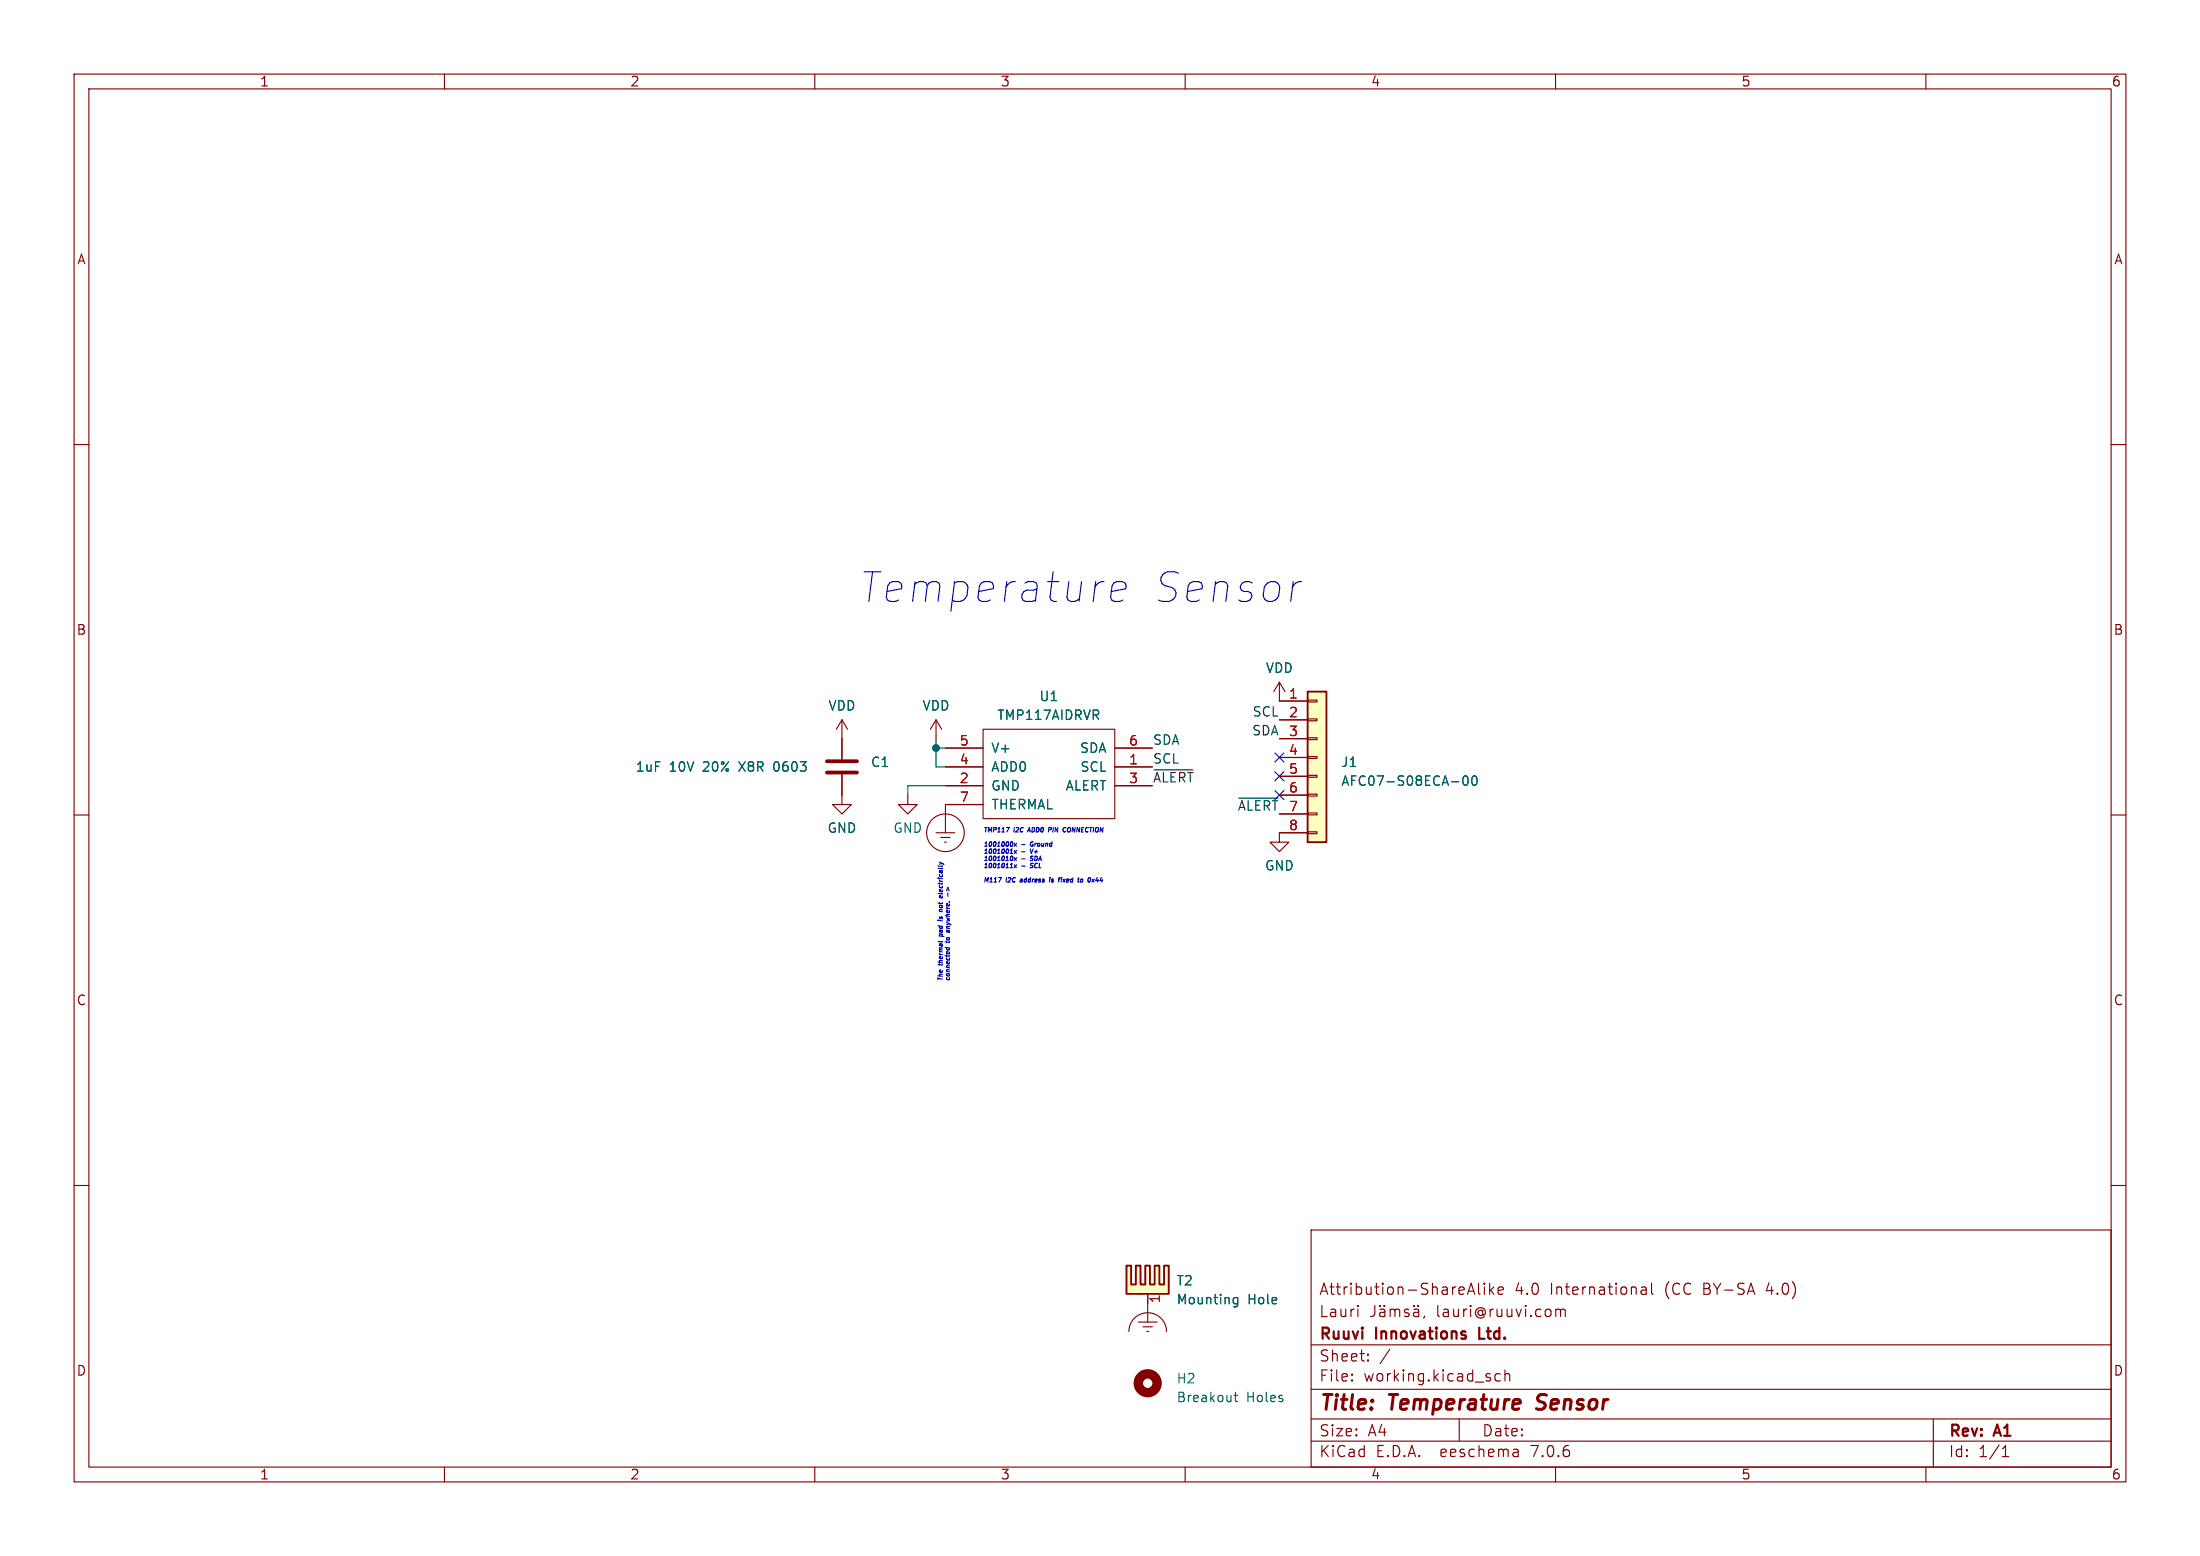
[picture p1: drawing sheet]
<svg xmlns="http://www.w3.org/2000/svg" width="297mm" height="210mm" viewBox="0 0 297 210" stroke-linecap="round" stroke-linejoin="round" font-family="sans-serif">
<g fill="none" stroke="#840000" stroke-width=".15">
<path d="M10 10h277v190h-277zM12 12h273v186h-273zM60 10v2M110 10v2M160 10v2M210 10v2M260 10v2M10 60h2M285 60h2M113.7 97.2l-.8 1.2M113.7 97.2v5.3M113.7 97.2l.7 1.2"/>
<path d="M126.4 97.2l-.8 1.2M126.4 97.2v2.5M126.4 97.2l.7 1.2M132.7 98.4h17.8v12.1h-17.8zM172.7 92.1l-.7 1.2M172.7 92.1v2.5h3.8M172.7 92.1l.8 1.2M172.7 97.2h3.8M172.7 99.7h3.8M176.5 99.6h1.3v.2h-1.3zM176.5 97h1.3v.3h-1.3zM176.5 94.5h1.3v.2h-1.3z"/>
<path d="M10 110h2M113.7 104.5v4.1h1.2l-1.2 1.3-1.3-1.3h1.3M122.6 107.3v1.3h1.2l-1.2 1.3-1.3-1.3h1.3M126.4 112.4h2.5M127 113h1.3M127.5 113.7h.3M127.6 103.5h5.1M127.6 106h5.1M127.6 101h5.1M132.8 108.6h-5.2v3.8M150.5 103.5h5.1M150.5 106h5.1"/>
<path d="M150.5 101h5.1M172.7 102.2h3.8M172.7 104.8h3.8M172.7 107.3h3.8M172.7 109.9h3.8M176.5 112.3h1.3v.2h-1.3zM176.5 109.7h1.3v.3h-1.3zM176.5 107.2h1.3v.2h-1.3zM176.5 104.6h1.3v.3h-1.3zM176.5 102.1h1.3v.3h-1.3zM176.5 112.4h-3.8v1.3h1.3l-1.3 1.2-1.3-1.2h1.3M285 110h2"/>
<path d="M10 160h2M285 160h2M152.4 179.7a2.54 2.54 0 0 1 2.5-2.5 2.54 2.54 0 0 1 2.6 2.5M153.7 178.4h2.5M154.3 179.1h1.3M154.8 179.7h.3M154.9 175.9v2.5M177 166h108v32h-108zM183.3 176.2v.1M183.3 176.7v1M183.3 176.2l-.1 .1h.1M183.3 176.2l.1 .1h-.1"/>
<path d="M185.6 176.2v1.1a.48 .48 0 0 1-.6 .4M186.3 176.8l.2-.1 .4 .1 .1 .9M186.3 176.2l.1 .1h-.1M186.3 176.2l-.1 .1h.1M186.3 176.2v.1M186.9 176.2l.1 .1h-.1M186.9 176.2l-.1 .1h.1M186.9 176.2v.1M187 177.1h-.5a.29 .29 0 0 0-.3 .3 .29 .29 0 0 0 .3 .3l.5-.1M187.7 176.8a.37 .37 0 0 1 .6 .1M187.7 176.7v1M188.3 176.9l.2-.2 .4 .1 .1 .9"/>
<path d="M188.3 176.9v.8M190.2 176.8l-.4-.1-.2 .2 .1 .2 .5 .2v.1v.2l-.2 .1-.4-.1M190.9 176.8l.1-.1 .5 .1v.9M190.9 176.2l.1 .1h-.1M190.9 176.2l-.1 .1h.1M190.9 176.2v.1M191.5 176.2v.1M191.5 176.2l-.1 .1h.1M191.5 177.1h-.5a.29 .29 0 0 0-.2 .3 .29 .29 0 0 0 .2 .3l.5-.1M192.3 177.6l-.1 .3M198.2 174.3h.8M198.6 173.2l.5 1.5"/>
<path d="M199.6 173.2v1.3l.2 .2M200.4 173.2v.1M200.4 173.7v1M200.4 173.2l-.1 .1h.1M200.4 173.2l.1 .1h-.1M201.1 173.2v1.5M201.2 174.1l.5 .6M201.7 173.7l-.6 .6M202.2 174.2l.8-.1-.1-.3-.4-.1-.3 .2 .1 .7 .2 .1 .4-.1M210 176.8a.37 .37 0 0 1 .7 .1M210 176.7v1M210.7 176.9l.2-.2 .3 .1 .1 .9"/>
<path d="M210.7 176.9v.8M221.6 173.8l.1-.1 .5 .1v.9M222.2 174.1h-.5a.29 .29 0 0 0-.2 .3 .29 .29 0 0 0 .2 .3l.5-.1M223 173.2v1.3l.2 .2M60 198v2M110 198v2M160 198v2M177 194.5h108M177 191.5h108M177 187.5h108M177 181.5h108M182.5 186.3h.1l-.1 .1"/>
<path d="M182.5 186.3v.1M182.5 185.5v.1M182.5 185.5h.1l-.1 .1M184.7 183.6v.1M184.7 183.6h-.1l.1 .1M184.7 182.8v.1M184.7 182.8h-.1l.1 .1M187.6 182.1l-1.3 2M197 191.5v3M202.5 185.5l-.4-.1-.3 .3v.4l.2 .2 .1 .1 .4-.1M203.2 185.5a.37 .37 0 0 1 .6 .1v.8M203.2 184.9v1.5"/>
<path d="M204.9 195.7l.1 .9M205 196.5l-.2 .1M205 196h-.2M210 198v2M260 198v2M261 191.5v6.5M270.3 196.6h.9M270.3 195.5l.4-.4v1.5"/>
<circle cx="127.6" cy="112.4" r="2.54"/>
</g>
<path d="M207.4 190.1l.3 .1M207.7 188.4l-.1 .4v.2" fill="none" stroke="#840000" stroke-width=".4"/>
<path d="M199.7 179.2v1.5h.7" fill="none" stroke="#840000" stroke-width=".3"/>
<path d="M176.5 93.3h2.6v20.4h-2.6z" fill="#ffffc2" stroke="#ffffc2" stroke-width=".14"/>
<path d="M176.5 93.3h2.6v20.4h-2.6z" fill="none" stroke="#840000" stroke-width=".25"/>
<path d="M197.6 104.8l.3-.1a.79 .79 0 0 1 0 1.3l-.2-.1-.2-.2v-.5zM198.8 104.8l.3-.1a.79 .79 0 0 1 0 1.3l-.2-.1-.2-.2v-.5zM166.6 188.3h.5M166.8 187.9v1.1v.1l.3 .1" fill="none" stroke="#006464" stroke-width=".15"/>
<path d="M111.6 104.3h4.1M111.6 102.7h4.1" fill="none" stroke="#840000" stroke-width=".51"/>
<circle cx="154.9" cy="186.7" r="1.27" fill="none" stroke="#840000" stroke-width="1.3"/>
<g fill="#ffffc2">
<path d="M152.1 170.8h.6v2.6h.6v-2.6h.7v2.6h.6l-.6 1.2h-1.9z"/>
<path d="M154.6 170.8h.6v2.6h.7v-2.6h.6v2.6h.6v-2.6h.7v3.8h-3.8l.6-1.2z"/>
</g>
<path d="M152.1 170.8h.6v2.6h.6v-2.6h.7v2.6h.6v-2.6h.6v2.6h.7v-2.6h.6v2.6h.6v-2.6h.7v3.8h-5.7z" fill="none" stroke="#840000" stroke-width=".25"/>
<g fill="none" stroke="#840000" stroke-width=".15">
<path d="M113.7 99.7v2.8M172.7 94.6h3.8M172.7 97.2h3.8M172.7 99.7h3.8M113.7 104.5v2.8M127.6 103.5h5.1M127.6 106h5.1M127.6 101h5.1M127.6 108.6h5.2M150.5 103.5h5.1M150.5 106h5.1M150.5 101h5.1"/>
<path d="M172.7 102.2h3.8M172.7 104.8h3.8M172.7 107.3h3.8M172.7 109.9h3.8M172.7 112.4h3.8M154.9 174.6v1.3"/>
</g>
<path d="M197.6 104.8l.3-.1a.79 .79 0 0 1 0 1.3l-.2-.1-.2-.2v-.5zM198.8 104.8l.3-.1a.79 .79 0 0 1 0 1.3l-.2-.1-.2-.2v-.5zM166.5 175.8l.2 .2 .4-.1M167.1 175.1v1l-.3 .3-.3-.1M167.1 175.2l-.4-.1-.2 .1" fill="none" stroke="#006464" stroke-width=".15"/>
<path d="M155.8 103.9h5.3M167.2 107.7h5.3" fill="none" stroke="#0f0f0f" stroke-width=".15"/>
<g fill="none" stroke="#0000c2" stroke-width=".15">
<path d="M150.1 79.1l.3-.4 .4-.2h.7l.4 .2 .1 .4v.4l-2 .3M150.1 81l.3 .2h.8l.4-.2M134.8 118.4h.4l-.3 .6M136.9 113.8l.3 .4M136.9 114.8l.3 .4M136.9 115.8l.3 .4M136.9 116.7l.3 .4M137.3 113.8l-.4 .4M137.3 114.8l-.4 .4M137.3 115.8l-.4 .4M137.3 116.7l-.4 .4M137.9 118.6l-.1 .1"/>
<path d="M138 118.8l-.3 .1v.1h.2M138.8 112.1h.3M139 111.7l-.3 .6M139.1 116.1h.3M139.1 117.1h.3M139.1 114.6l.1 .6 .3-.6M139.3 113.6a.29 .29 0 0 0-.2 .3 .29 .29 0 0 0 .3 .3M139.4 115.6l-.3 .1 .1 .1 .1 .1M139.4 116.5l-.3 .1 .1 .2h.1M141.6 111.7h.2l.1 .1v.2h-.3M141.7 118.6v.4M141.7 118.4v.1"/>
<path d="M142.2 118.7h-.2l.2 .2v.1h-.3M143.5 118.6l.3 .4M143.8 118.6l-.3 .4M144.5 111.7l-.3 .1-.1 .3 .1 .2 .3-.1M146.1 118.7v.3M148.1 118.4l-.2 .4h.4M148.2 118.6v.4M126.8 126.3l.6 .1M126.8 126.1l.1 .2M126.9 122.2h.3v.3h-.3zM126.9 123.8l-.1 .1 .1 .1 .2-.2h.1v.2M127.2 120.1v.2h-.3v-.2h.1v.2"/>
<path d="M127.2 126.2v.2M127.6 127.9h.6M127.8 125.6v.2M127.8 127.9v.2l.3 .1 .1-.1v-.2M128 125.6v.3h.2v-.2M128 120.5v.5"/>
</g>
<path d="M126.4 99.7v3.8h1.2M126.4 101h1.2M127.6 106h-5v1.3" fill="none" stroke="#009600" stroke-width=".15"/>
<path d="M172.1 106.7l1.2 1.2M172.1 101.6l1.2 1.2M172.1 104.2l1.2 1.2M173.3 106.7l-1.2 1.2M173.3 101.6l-1.2 1.2M173.3 104.2l-1.2 1.2" fill="none" stroke="#000084" stroke-width=".15"/>
<circle cx="126.4" cy="101" r=".46" fill="#009600" stroke="#009600" stroke-width=".15"/>
<g font-size="5.6" fill="#0000c2">
<text x="116.2" y="81.7">Temperature</text>
<text x="155.7" y="81.7">Sensor</text>
</g>
<g font-size="2.8" fill="#840000">
<text x="178" y="190.9">Title:</text>
<text x="187.7" y="190.9">Temperature</text>
<text x="208.4" y="190.9">Sensor</text>
</g>
<g font-size="2.1" fill="#840000">
<text x="178" y="178">Lauri</text>
<text x="178" y="175">Attribution-ShareAlike</text>
<text x="194" y="178">lauri@ruuvi.com</text>
<text x="204.4" y="175">4.0</text>
<text x="209.3" y="175">International</text>
<text x="224.9" y="175">(CC</text>
<text x="230.2" y="175">BY-SA</text>
<text x="238.9" y="175">4.0)</text>
<text x="178" y="184">Sheet:</text>
<text x="178" y="181.2">Ruuvi</text>
<text x="185.8" y="181.2">Innovations</text>
<text x="200.3" y="181.2">Ltd.</text>
<text x="178" y="186.7">File:</text>
<text x="184.1" y="186.7">working.kicad_sch</text>
<text x="178" y="196.9">KiCad</text>
<text x="178" y="194.1">Size:</text>
<text x="184.7" y="194.1">A4</text>
<text x="185.7" y="196.9">E.D.A.</text>
<text x="194.6" y="196.9">eeschema</text>
<text x="200" y="194.1">Date:</text>
<text x="207" y="196.9">7.0.6</text>
<text x="263" y="194.3">Rev:</text>
<text x="263" y="196.9">Id:</text>
<text x="267.1" y="196.9">1/1</text>
<text x="269.4" y="194.3">A1</text>
</g>
<g font-size="1.8" fill="#840000">
<text x="35" y="11.9">1</text>
<text x="85" y="11.9">2</text>
<text x="135" y="11.9">3</text>
<text x="185" y="11.9">4</text>
<text x="235" y="11.9">5</text>
<text x="285" y="11.9">6</text>
<text x="10.3" y="35.9">A</text>
<text x="285.3" y="35.9">A</text>
<text x="10.3" y="85.9">B</text>
<text x="285.3" y="85.9">B</text>
<text x="10.3" y="135.9">C</text>
<text x="285.3" y="135.9">C</text>
<text x="10.3" y="185.9">D</text>
<text x="285.3" y="185.9">D</text>
<text x="35" y="199.9">1</text>
<text x="85" y="199.9">2</text>
<text x="135" y="199.9">3</text>
<text x="185" y="199.9">4</text>
<text x="235" y="199.9">5</text>
<text x="285" y="199.9">6</text>
</g>
<g font-size="1.8" fill="#006464">
<text x="140.2" y="94.8">U1</text>
<text x="170.8" y="91">VDD</text>
<text x="111.7" y="96.1">VDD</text>
<text x="124.4" y="96.1">VDD</text>
<text x="133.7" y="101.8">V+</text>
<text x="134.5" y="97.4">TMP117AIDRVR</text>
<text x="145.7" y="101.8">SDA</text>
<text x="85.7" y="104.4">1uF</text>
<text x="90.4" y="104.4">10V</text>
<text x="95" y="104.4">20%</text>
<text x="100.1" y="104.4">X8R</text>
<text x="104.9" y="104.4">0603</text>
<text x="117.5" y="103.7">C1</text>
<text x="133.7" y="106.9">GND</text>
<text x="133.7" y="104.4">ADD0</text>
<text x="143.8" y="106.9">ALERT</text>
<text x="145.8" y="104.4">SCL</text>
<text x="181" y="103.7">J1</text>
<text x="181" y="106.3">AFC07-S08ECA-00</text>
<text x="111.6" y="112.6">GND</text>
<text x="120.5" y="112.6">GND</text>
<text x="133.8" y="109.4">THERMAL</text>
<text x="170.7" y="117.7">GND</text>
<text x="158.8" y="173.7">T2</text>
<text x="158.8" y="176.3">Mounting</text>
<text x="168.5" y="176.3">Hole</text>
<text x="158.8" y="186.9">H2</text>
<text x="158.8" y="189.5">Breakout</text>
<text x="168.3" y="189.5">Holes</text>
</g>
<g font-size="1.8" fill="#a90000">
<text x="173.9" y="94.4">1</text>
<text x="129.5" y="100.7">5</text>
<text x="152.3" y="100.7">6</text>
<text x="173.9" y="96.9">2</text>
<text x="173.9" y="99.4">3</text>
<text x="173.9" y="102">4</text>
<text x="129.5" y="105.8">2</text>
<text x="129.5" y="103.3">4</text>
<text x="152.3" y="103.3">1</text>
<text x="152.3" y="105.8">3</text>
<text x="173.9" y="104.5">5</text>
<text x="173.9" y="107.1">6</text>
<text x="129.5" y="108.3">7</text>
<text x="173.9" y="109.6">7</text>
<text x="173.9" y="112.1">8</text>
<text x="156.9" y="176" transform="rotate(-90 156.9 176)">1</text>
</g>
<g font-size="1.8" fill="#0f0f0f">
<text x="155.6" y="100.6">SDA</text>
<text x="168.9" y="99.3">SDA</text>
<text x="169" y="96.8">SCL</text>
<text x="155.6" y="103.2">SCL</text>
<text x="155.6" y="105.7">~{ALERT}</text>
<text x="167" y="109.5">~{ALERT}</text>
</g>
<g font-size=".8" fill="#0000c2">
<text x="132.7" y="112.4">TMP117</text>
<text x="137" y="112.4">I2C</text>
<text x="139.2" y="112.4">ADD0</text>
<text x="142.3" y="112.4">PIN</text>
<text x="144.6" y="112.4">CONNECTION</text>
<text x="127.3" y="119.7" transform="rotate(-90 127.3 119.7)">electrically</text>
<text x="132.7" y="114.3">1001000x</text>
<text x="132.7" y="115.3">1001001x</text>
<text x="132.7" y="116.2">1001010x</text>
<text x="132.7" y="117.2">1001011x</text>
<text x="132.7" y="119.1">M117</text>
<text x="135.9" y="119.1">I2C</text>
<text x="138" y="114.3">-</text>
<text x="138" y="115.3">-</text>
<text x="138" y="116.2">-</text>
<text x="138" y="117.2">-</text>
<text x="138.2" y="119.1">address</text>
<text x="139.5" y="114.3">Ground</text>
<text x="139.5" y="115.3">V+</text>
<text x="139.5" y="116.2">SDA</text>
<text x="139.5" y="117.2">SCL</text>
<text x="142.4" y="119.1">is</text>
<text x="144" y="119.1">fixed</text>
<text x="147" y="119.1">to</text>
<text x="148.7" y="119.1">0x44</text>
<text x="127.3" y="125.9" transform="rotate(-90 127.3 125.9)">pad</text>
<text x="127.3" y="123.5" transform="rotate(-90 127.3 123.5)">is</text>
<text x="127.3" y="121.9" transform="rotate(-90 127.3 121.9)">not</text>
<text x="128.3" y="125.4" transform="rotate(-90 128.3 125.4)">anywhere.</text>
<text x="128.3" y="120.2" transform="rotate(-90 128.3 120.2)">-&gt;</text>
<text x="127.3" y="130.2" transform="rotate(-90 127.3 130.2)">thermal</text>
<text x="128.3" y="127.1" transform="rotate(-90 128.3 127.1)">to</text>
<text x="127.3" y="132.5" transform="rotate(-90 127.3 132.5)">The</text>
<text x="128.3" y="132.5" transform="rotate(-90 128.3 132.5)">connected</text>
</g>
</svg>
